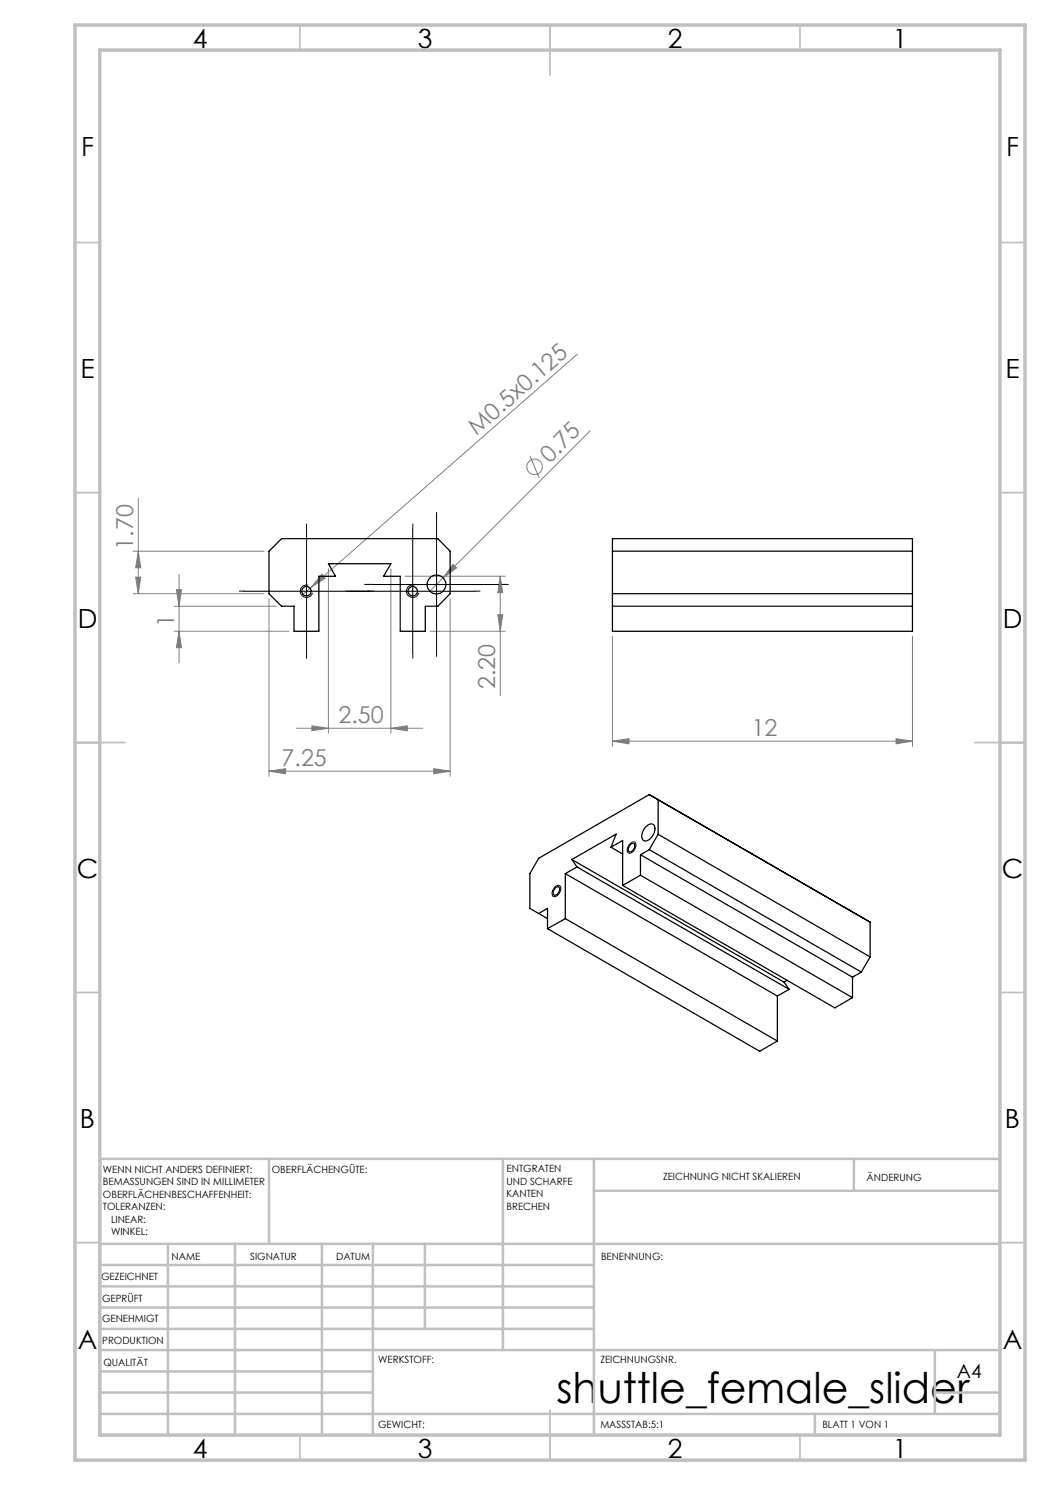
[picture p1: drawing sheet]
<svg xmlns="http://www.w3.org/2000/svg" width="210mm" height="297mm" viewBox="0 0 210 297" stroke-linecap="round" stroke-linejoin="round" font-family="sans-serif">
<g fill="none" stroke="#808080" stroke-width=".2">
<path d="M115.5 70.8l-53.3 46.6M27.7 99.6v19.1M106 91.2l1.8 4.4M118 86.2l-32 32M26.6 110.2h26.2M26.6 118.7h26.2M27.1 115.4h1.1l-.5 3.3zM27.7 110.2l.5 3.4h-1.1zM35.3 117.9h1l-.5 3.3zM35.8 114.9v17.7M53.8 119.7v35.6M62.2 117.4l-1.8 1.7"/>
<path d="M64.4 114.9l.7 .7-2.9 1.8zM65.7 113.7v32.9M78.2 113.7v32.9M81 115.2h20M90 119.7v35.6M90.6 112.9l.7 .7-2.7 2zM100 115.2v24M100 115.2l.5 3.3h-.9zM34.8 121.2h20.5M34.8 126.3h23M35.8 126.3l.5 3.2h-1zM86 126.3h15"/>
<path d="M99.6 122.9h.9l-.5 3.4zM122.5 127.2v22.1M182.5 127.2v22.1M53.8 154.2l3.3-.5v1.1zM53.8 154.2h36.2M59.3 145.7h25.2M62.4 145.2l3.3 .5-3.3 .5zM78.2 145.7l3.3-.5v1zM86.7 153.7l3.3 .5-3.3 .6zM122.5 148.2l3.3-.5v1.1zM122.5 148.2h60M179.2 147.7l3.3 .5-3.3 .6z"/>
<circle cx="106.9" cy="93.4" r="1.56"/>
</g>
<path d="M48.8 118.2h46.2M61.3 105.8v24.9M61.6 117a1.25 1.25 0 0 0-1.5 .9 1.25 1.25 0 0 0 .9 1.6 1.25 1.25 0 0 0 1.5-.9M74.8 116.9h25M82.5 105.8v24.9M82.9 117a1.25 1.25 0 0 0-1.6 .9 1.25 1.25 0 0 0 .9 1.6 1.25 1.25 0 0 0 1.5-.9M87.3 104.4v25M111 177.4a.66 .66 0 0 1 1-.2 .66 .66 0 0 1 .1 .9 1.23 1.23 0 0 1-1.5 1.1l-.2-.7zM126 168.7a.64 .64 0 0 1 .9-.3 .64 .64 0 0 1 .3 .9 1.33 1.33 0 0 1-1.6 1.3l-.2-.3v-.5l.3-.7z" fill="none" stroke="#000" stroke-width=".2"/>
<g fill="none" stroke="#c0c0c0" stroke-width=".35">
<path d="M60 5v5M110 5v10M160 5v5M15 48.5h5M200 48.5h5M15 98.5h5M200 98.5h5M15 148.5h10M195 148.5h10M15 198.5h5M200 198.5h5M15 248.5h5"/>
<path d="M200 248.5h5M60 287v5M110 282v10M160 287v5"/>
</g>
<g fill="none" stroke="#c0c0c0" stroke-width=".5">
<path d="M53.8 231.8v17M100.6 231.8v38.2M118.8 231.8v55.2M118.8 238.2h81.2M170.8 231.8v6.4M200 231.8h-180v55.2M20 248.8h180M20 257.3h98.8M20 253h98.8M33.6 248.8v38.2M47 248.8v38.2M64.4 248.8v38.2"/>
<path d="M74.6 248.8v38.2M85 248.8v17M20 265.8h98.8M20 261.5h98.8M20 278.5h54.6M20 274.3h54.6M20 270h180M187 278.5h13M187 270v12.8M20 282.8h180M163 282.8v4.2"/>
</g>
<path d="M15 5h190v287h-190zM20 10h180v277h-180z" fill="none" stroke="#c0c0c0" stroke-width=".7"/>
<path d="M48.8 118.2h-.9M61.3 105.7v-.9M70.1 118.2h-1M73.8 118.2h1M74.8 116.9h-1.9M82.6 105.7v-.9M87.3 104.4v-1.9M95.1 118.2h.9M99.8 116.9h1.9M61.3 130.7v1M82.6 130.7v1M87.3 129.4v1.9" fill="none" stroke="#000" stroke-width=".2" stroke-dasharray="15.2 1.3 1.3 1.3"/>
<g fill="#808080">
<path d="M64.4 114.9l.7 .7-2.9 1.8z"/>
<path d="M90.6 112.9l.7 .7-2.7 2z"/>
<path d="M179.2 147.7l3.3 .5-3.3 .6zM122.5 148.2l3.3-.5v1.1z"/>
<path d="M53.8 154.2l3.3-.5v1.1zM86.7 153.7l3.3 .5-3.3 .6z"/>
<path d="M35.3 117.9h1l-.5 3.3zM35.8 126.3l.5 3.2h-1zM27.7 110.2l.5 3.4h-1.1zM27.1 115.4h1.1l-.5 3.3zM100 115.2l.5 3.3h-.9zM99.6 122.9h.9l-.5 3.4z"/>
<path d="M62.4 145.2l3.3 .5-3.3 .5zM78.2 145.7l3.3-.5v1z"/>
</g>
<g fill="none" stroke="#000" stroke-width=".25">
<path d="M53.8 110.2l2.5-2.5h31.3l2.4 2.5v8.5l-2.4 2.5h-2.5v5.1h-5.1v-11.1h-3.3l1.5-2.5h-12.5l1.4 2.5h-3.3v11.1h-5v-5.1h-2.5l-2.5-2.5zM122.5 107.7h60v18.6h-60zM122.5 110.2h60M122.5 118.7h60M122.5 121.2h60M129.9 158.9l-22.2 12.8-1.7 3v7l3.5 2M129.9 158.9l1.7 1v7M129.9 158.9l44.1 25.5v7M111.1 177.6a.5 .5 0 0 1 .7-.2 .5 .5 0 0 1 .1 .8 .83 .83 0 0 1-1.2 .7 1.14 1.14 0 0 1 .4-1.3zM113.1 174.7v9M113.1 174.7l42.4 24.5M114.4 171.9l1 1.5"/>
<path d="M114.4 171.9l42.4 24.5M115.4 173.4l-2.3 1.3M115.4 173.4l42.4 24.5M122.2 169.4l2.3-1.3v9M122.2 169.4l1-2.6-8.8 5.1M122.2 169.4l2.3 1.4M124.5 177.1l42.5 24.5 3.5-2.1M126 169a.54 .54 0 0 1 .7-.3 .54 .54 0 0 1 .2 .8 .84 .84 0 0 1-1.1 .7l-.1-.6zM128.1 171v4M128.1 175l-3.6 2.1M128.1 175l42.4 24.5M128.1 171l42.4 24.4"/>
<path d="M129.2 165.4a1.09 1.09 0 0 1 1.6-.3 2.45 2.45 0 0 1-1.9 3.1 1.37 1.37 0 0 1-.3-2zM129.9 169.9l-1.8 1.1M129.9 169.9l42.4 24.5M131.6 166.9l-1.7 3M131.6 166.9l42.4 24.5M107.7 182.7l1.8-1v4M109.5 185.7l42.4 24.6 3.6-2.1M113.1 183.7l-3.6 2M113.1 183.7l42.4 24.5M155.5 199.2v9M156.8 196.4l1 1.5M157.4 196.1l-.6 .3"/>
<path d="M157.8 197.9l-2.3 1.3M170.5 195.4v4.1M172.3 194.4l-1.8 1M174 191.4l-1.7 3"/>
<circle cx="61.3" cy="118.2" r=".94"/>
<circle cx="82.5" cy="118.2" r=".93"/>
<circle cx="87.3" cy="116.9" r="1.88"/>
</g>
<text font-size="8.5" x="111.3" y="280.6">shuttle_female_slider</text>
<g font-size="5.3">
<text x="38.5" y="9.5">4</text>
<text x="83.5" y="9.5">3</text>
<text x="133.6" y="9.5">2</text>
<text x="178.6" y="9.5">1</text>
<text x="16.2" y="31.3">F</text>
<text x="201.2" y="31.3">F</text>
<text x="16.1" y="75.5">E</text>
<text x="201.1" y="75.5">E</text>
<text x="15.5" y="125.5">D</text>
<text x="200.5" y="125.5">D</text>
<text x="15.4" y="175.5">C</text>
<text x="200.4" y="175.5">C</text>
<text x="16" y="225.5">B</text>
<text x="201" y="225.5">B</text>
<text x="15.5" y="269.8">A</text>
<text x="200.5" y="269.8">A</text>
<text x="38.5" y="291.5">4</text>
<text x="83.5" y="291.5">3</text>
<text x="133.6" y="291.5">2</text>
<text x="178.6" y="291.5">1</text>
</g>
<g font-size="4.7" fill="#808080">
<text x="95.3" y="87.1" transform="rotate(-41 95.3 87.1)">M0.5x0.125</text>
<text x="110" y="92.7" transform="rotate(-45 110 92.7)">0.75</text>
<text x="26.7" y="109.9" transform="rotate(-90 26.7 109.9)">1.70</text>
<text x="34.8" y="125.5" transform="rotate(-90 34.8 125.5)">1</text>
<text x="99" y="137.8" transform="rotate(-90 99 137.8)">2.20</text>
<text x="67.7" y="144.6">2.50</text>
<text x="150.3" y="147.2">12</text>
<text x="56.3" y="153.2">7.25</text>
</g>
<text font-size="3.9" x="191.4" y="275.6">A4</text>
<g font-size="2">
<text x="20.6" y="234.6">WENN NICHT ANDERS DEFINIERT:</text>
<text x="20.6" y="237.1">BEMASSUNGEN SIND IN MILLIMETER</text>
<text x="20.6" y="239.6">OBERFLÄCHENBESCHAFFENHEIT:</text>
<text x="54.4" y="234.6">OBERFLÄCHENGÜTE:</text>
<text x="101.3" y="234.5">ENTGRATEN</text>
<text x="101.3" y="237">UND SCHARFE</text>
<text x="101.3" y="239.5">KANTEN</text>
<text x="132.6" y="236">ZEICHNUNG NICHT SKALIEREN</text>
<text x="173.3" y="236.2">ÄNDERUNG</text>
<text x="20.6" y="242.1">TOLERANZEN:</text>
<text x="22.2" y="244.6">LINEAR:</text>
<text x="101.3" y="242">BRECHEN</text>
<text x="22.2" y="247.1">WINKEL:</text>
<text x="34.3" y="252">NAME</text>
<text x="50" y="251.9">SIGNATUR</text>
<text x="67.2" y="251.9">DATUM</text>
<text x="120.2" y="251.9">BENENNUNG:</text>
<text x="20.2" y="256.1">GEZEICHNET</text>
<text x="20.4" y="260.3">GEPRÜFT</text>
<text x="20.4" y="264.4">GENEHMIGT</text>
<text x="20.5" y="268.8">PRODUKTION</text>
<text x="20.7" y="273.1">QUALITÄT</text>
<text x="75.6" y="272.5">WERKSTOFF:</text>
<text x="120.1" y="272.5">ZEICHNUNGSNR.</text>
<text x="75.6" y="285.5">GEWICHT:</text>
<text x="120.1" y="285.6">MASSSTAB:5:1</text>
<text x="164.5" y="285.6">BLATT 1 VON 1</text>
</g>
</svg>
